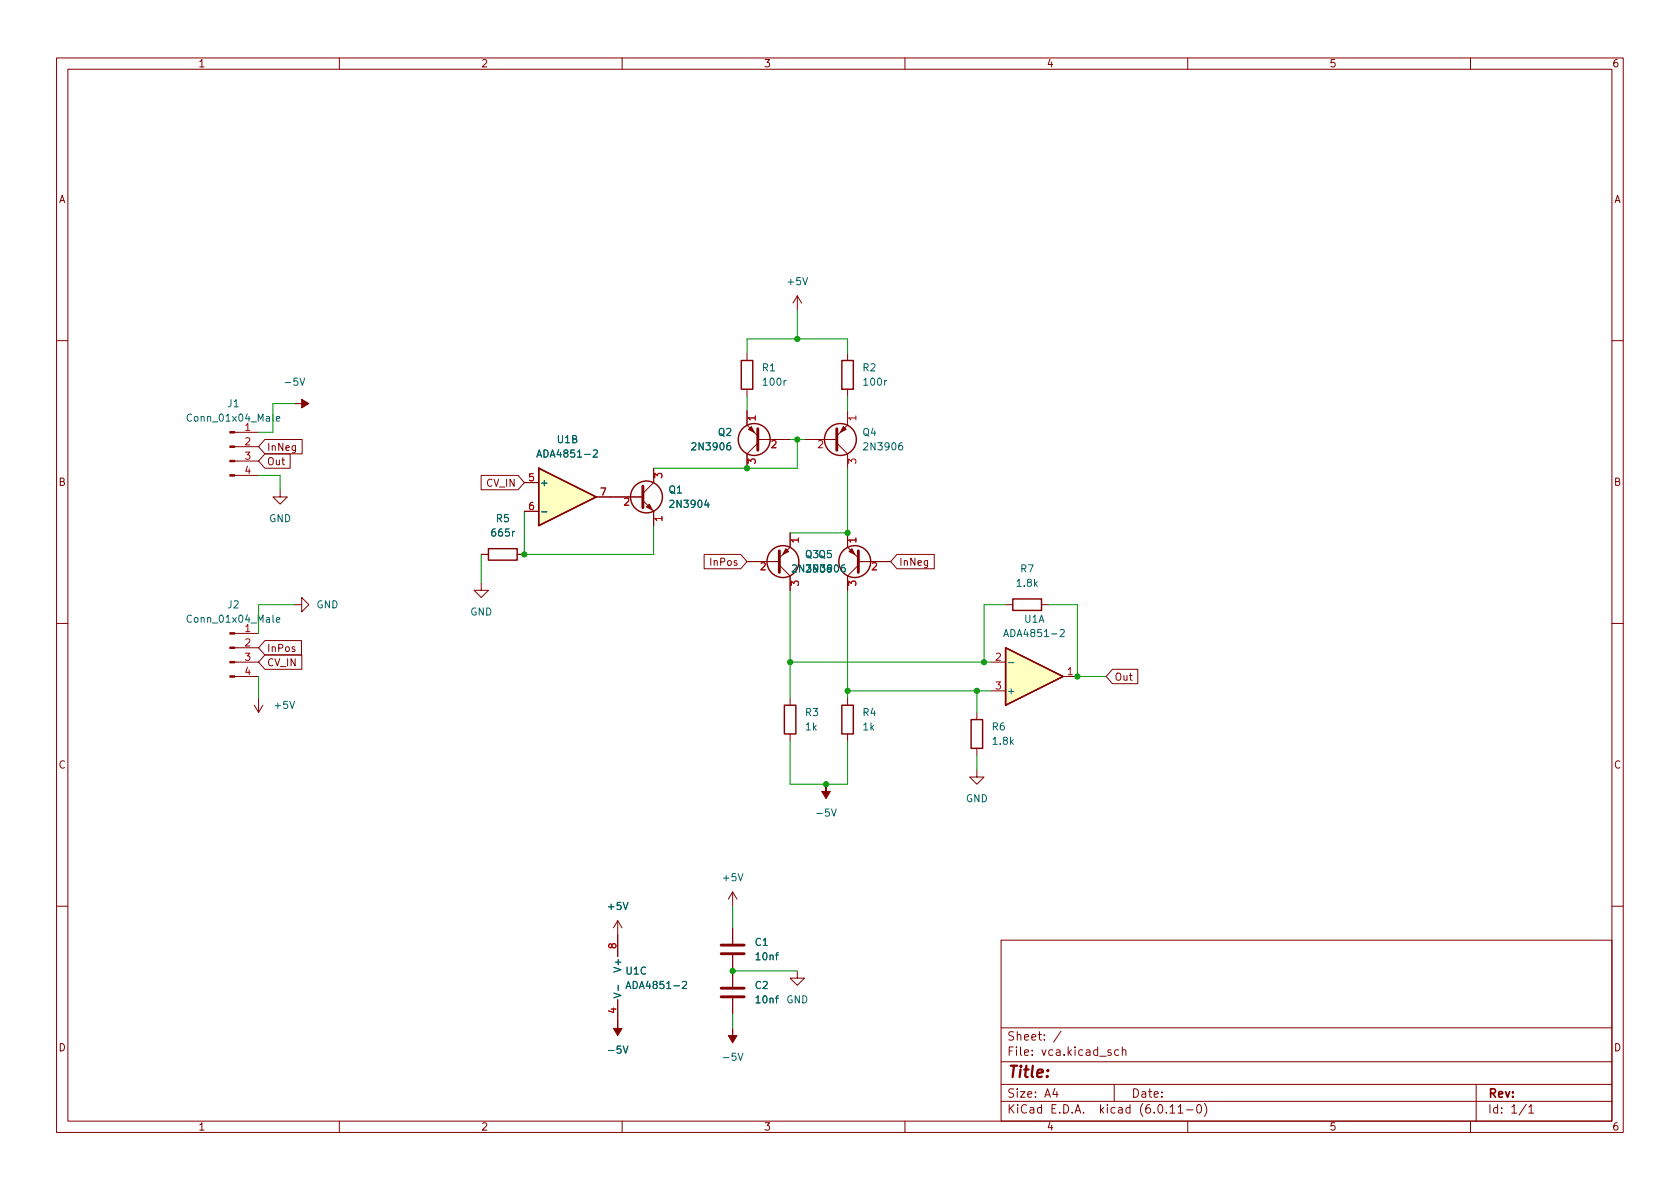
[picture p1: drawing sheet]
<svg xmlns="http://www.w3.org/2000/svg" width="297mm" height="210mm" viewBox="0 0 297 210" stroke-linecap="round" stroke-linejoin="round" font-family="sans-serif">
<g fill="none" stroke="#840000" stroke-width=".18">
<path d="M10 10.2h277v190.1h-277zM12 12.2h273v186.1h-273zM60 10.2v2M110 10.2v2M160 10.2v2M210 10.2v2M260 10.2v2M141 52.3l-.8 1.3M141 52.3v2.6M141 52.3l.7 1.3M10 60.2h2M41.5 79h4.2"/>
<path d="M41.5 76.4h4.2M46.8 77.7h6.6v2.6h-6.6l-1.1-1.3zM132.1 72.6v2.6l1.9 1.9M132.1 62.5v1.2M132.1 68.8v1.3M134 78.4l-1.9 1.9v2.5M134 77.7h5.7M142.2 77.7h5.8M148 78.4l1.9 1.9v2.5M149.9 72.6v2.6l-1.9 1.9M149.9 62.5v1.2M149.9 68.8v1.3"/>
<path d="M285 60.2h2M41.5 84.1h4.2M41.5 81.5h4.2M46.8 80.3h4.5v2.5h-4.5l-1.1-1.3zM49.5 86.6v1.3h1.3l-1.3 1.2-1.2-1.2h1.2M85.1 84.1h6.5l1.1 1.2-1.1 1.3h-6.5zM85.1 98h1.3M91.4 98h1.3M92.7 85.3h2.5M92.7 90.4h2.5M105.4 87.9h8.3M113.7 88.5l1.9 1.9v2.6"/>
<path d="M115.6 82.8v2.5l-1.9 1.9M124.5 98h6.5l1.1 1.3-1.1 1.3h-6.5zM132.1 99.3h5.7M137.8 99.9l1.9 1.9v2.6M139.7 94.2v2.6l-1.9 1.9M149.9 94.2v2.6l1.9 1.9M151.8 99.3h5.7M151.8 99.9l-1.9 1.9v2.6M158.6 98h6.6v2.6h-6.6l-1.1-1.3zM10 110.2h2M41.5 119.6h4.2M41.5 117.1h4.2"/>
<path d="M41.5 114.5h4.2M41.5 112h4.2M46.8 115.8h6.6v2.6h-6.6l-1.1-1.3zM46.8 113.3h6.5v2.5h-6.5l-1.1-1.3zM52.1 106.9h1.2v-1.2l1.3 1.2-1.3 1.3v-1.3M85.1 103.1v1.3h1.3l-1.3 1.3-1.3-1.3h1.3M175.3 117.1h2.5M177.8 106.9h1.3M184.1 106.9h1.3M188 119.6h2.5M196.7 118.4h4.5v2.5h-4.5l-1.1-1.3zM285 110.2h2"/>
<path d="M45 124.7l.7 1.3M45.7 123.4v2.6M46.5 124.7l-.8 1.3M139.7 123.4v1.3M139.7 129.8v1.3M149.9 123.4v1.3M149.9 129.8v1.3M172.7 136.1v1.3h1.3l-1.3 1.3-1.3-1.3h1.3M172.7 126v1.2M172.7 132.3v1.3M175.3 122.2h2.5M129.5 157.7l-.7 1.3"/>
<path d="M129.5 157.7v2.6M129.5 157.7l.8 1.3M10 160.2h2M109.2 162.8v6.4M109.2 176.8v3.8M109.2 162.8l-.7 1.3M109.2 162.8l.8 1.3M129.5 164.1v2.8M129.5 168.9v5.6M129.5 176.5v2.8M141 171.7v1.3h1.2l-1.2 1.2-1.3-1.2h1.3M177 166.3h108v32h-108z"/>
<path d="M285 160.2h2M60 198.3v2M110 198.3v2M160 198.3v2M177 194.8h108M177 191.8h108M177 187.8h108M177 181.8h108M182.5 186.5v.1M182.5 185.7v.1M184.6 183.8v.1M184.6 183v.1"/>
<path d="M187.6 182.4l-1.3 1.9M197 191.8v3M198.4 185.8l.2-.2 .4 .1 .1 .9M198.4 185.1v1.5M210 198.3v2M211.8 195.4l.1-.1a.81 .81 0 0 1 .6 .7 .81 .81 0 0 1-.3 .8h-.1a.81 .81 0 0 1-.6-.6 .81 .81 0 0 1 .3-.8zM212.9 195.1a1.72 1.72 0 0 1 0 2.3M260 198.3v2M261 191.8v6.5M270.3 195.8l.4-.5v1.5M270.3 196.8h.9"/>
</g>
<g fill="none" stroke="#006464" stroke-width=".18">
<path d="M141.9 49.1l.5 1.3 .4-1.3M48.3 73.2v1.1l.1 .2M48.9 74.1l.6-.2-.1-.2-.4-.1-.1 .2v.6h.5M53 66.9l.5 1.2 .4-1.2M104.9 79.7l.5-.1 .2 .3-.8 .9h.8M129.1 78.3l-.4 .1a.86 .86 0 0 0 0 1.2l.5-.2v-.4l-.2-.2h-.4l-.1 .2M139 67.3l-.4 .2M156.8 67.3l-.4 .2M159.5 78.3l-.4 .1a.85 .85 0 0 0 0 1.2l.5-.2v-.4l-.2-.2h-.4l-.1 .2M91 94l-.4 .2M95.8 90.5h.9M124.9 88.4l-.3 .9h.8"/>
<path d="M125.2 88.9v.8M149.3 99.9h-.3a.85 .85 0 0 0 0 1.3l.4-.2 .1-.4-.3-.2h-.3l-.2 .2M48.3 108.8v1.1l.1 .1M48.9 109.6l.6-.1-.1-.2-.4-.1-.1 .2v.6h.5M178.3 117.2h1M187.4 111.4l.5-.1 .3 .4-.8 .9h.8M51.2 124l.5 1.3 .4-1.3M110.2 159.6l.4 1.2 .4-1.2M130.5 154.5l.4 1.3 .5-1.3M147 143.1l.4 1.2 .5-1.2M109.3 174.2v1M120.7 173.7l.5-.2 .2 .4-.8 .9h.8"/>
<path d="M137.1 168.9h.5M137.1 176.5h.5M137.6 168.5l-.3 .1v1.1M137.6 176.1l-.3 .2v1.1M110.2 185l.4 1.2 .4-1.2M130.5 186.2l.4 1.3 .5-1.3"/>
</g>
<path d="M134 75.8v3.8M148 75.8v3.8M113.7 86v3.8M137.8 97.4v3.8M151.8 97.4v3.8M127.5 168.7h4.1M127.5 167.1h4.1M127.5 176.3h4.1M127.5 174.7h4.1" fill="none" stroke="#840000" stroke-width=".51"/>
<g fill="#840000" stroke="#840000" stroke-width=".18">
<path d="M138.9 97l.5 .5-1 .5z"/>
<path d="M114.3 89.7l.5-.6 .5 1.1z"/>
<path d="M146 138.7v1.2h.8l-.8 1.3-.7-1.3h.7z"/>
<path d="M132.3 75.9l.5-.5 .5 1z"/>
<path d="M129.5 181.9v1.2h.8l-.8 1.3-.7-1.3h.7z"/>
<path d="M40.6 83.9h.9v.3h-.9z"/>
<path d="M40.6 81.4h.9v.3h-.9z"/>
<path d="M40.6 78.9h.9v.2h-.9z"/>
<path d="M40.6 76.3h.9v.3h-.9z"/>
<path d="M109.2 180.6v1.3h.8l-.8 1.2-.7-1.2h.7z"/>
<path d="M150.1 97.5l.5-.5 .5 1z"/>
<path d="M149.1 75.4l.5 .5-1 .5z"/>
<path d="M52.1 71.4h1.2v-.8l1.3 .8-1.3 .7v-.7z"/>
<path d="M40.6 119.5h.9v.3h-.9z"/>
<path d="M40.6 117h.9v.2h-.9z"/>
<path d="M40.6 114.4h.9v.3h-.9z"/>
<path d="M40.6 111.9h.9v.2h-.9z"/>
</g>
<g fill="none" stroke="#840000" stroke-width=".25">
<path d="M131.1 63.7h2v5.1h-2zM148.8 63.7h2.1v5.1h-2.1zM86.4 97h5v2.1h-5zM95.2 82.8l10.2 5.1-10.2 5.1zM177.8 114.5l10.2 5.1-10.2 5.1zM179.1 105.9h5v2h-5zM138.7 124.7h2v5.1h-2zM148.8 124.7h2.1v5.1h-2.1zM171.7 127.2h2v5.1h-2z"/>
<circle cx="133.3" cy="77.7" r="2.82"/>
<circle cx="148.6" cy="77.7" r="2.82"/>
<circle cx="114.3" cy="87.9" r="2.82"/>
<circle cx="138.4" cy="99.3" r="2.82"/>
<circle cx="151.1" cy="99.3" r="2.82"/>
</g>
<g fill="none" stroke="#a90000" stroke-width=".18">
<path d="M133.5 73.9h-1.2l.3 .4M136.5 78l.5-.1 .2 .4-.8 .9h.8M144.7 78l.5-.1 .3 .4-.8 .9h.8M151.3 73.9h-1.2l.3 .4M110.4 88.2l.5-.1 .3 .3-.8 .9h.8M115.8 84.5v-.8l.4 .4 .2-.3h.5l.1 .1-.1 .6M117 91.7h-1.2l.3 .4M132.3 82v-.8l.5 .4 .1-.4h.5l.1 .2-.1 .6M134.6 99.6l.5-.1 .2 .4-.8 .9h.8M141.2 95.5h-1.3l.4 .4M150.1 82v-.8l.4 .4 .2-.4h.5l.1 .2-.1 .6M151.3 95.5h-1.2l.3 .4"/>
<path d="M154.3 99.6l.4-.1 .3 .4-.8 .9h.8M139.9 103.5v-.7l.5 .4 .1-.4h.5l.2 .2-.2 .5M150.1 103.5v-.7l.4 .4 .2-.4h.5l.1 .2-.1 .5"/>
</g>
<g fill="#ffffc2" stroke="#ffffc2" stroke-width=".18">
<path d="M95.2 82.8l10.2 5.1-10.2 5.1z"/>
<path d="M177.8 114.5l10.2 5.1-10.2 5.1z"/>
</g>
<g fill="none" stroke="#009600" stroke-width=".18">
<path d="M141 54.9v5M52.1 71.4h-3.8v5h-2.6M132.1 62.5v-2.6h17.8v2.6M132.1 70.1v2.5M139.7 77.7h2.5M141 77.7v5.1h-25.4M149.9 70.1v2.5M45.7 84.1h3.8v2.5M85.1 98v5.1M92.7 90.4v7.6M115.6 93v5h-24.2M149.9 82.8v11.4h-10.2"/>
<path d="M45.7 119.6v3.8M52.1 106.9h-6.4v5.1M139.7 104.4v19M139.7 117.1h35.6M149.9 104.4v19M177.8 106.9h-3.8v10.2M185.4 106.9h5.1v12.7h5.1M139.7 131.1v7.6h10.2v-7.6M149.9 122.2h25.4M172.7 122.2v3.8M172.7 133.6v2.5M129.5 160.3v3.8"/>
<path d="M129.5 179.3v2.6M129.5 171.7h11.5"/>
</g>
<g fill="#009600" stroke="#009600" stroke-width=".18">
<circle cx="132.1" cy="82.8" r=".46"/>
<circle cx="92.7" cy="98" r=".46"/>
<circle cx="149.9" cy="94.2" r=".46"/>
<circle cx="141" cy="77.7" r=".46"/>
<circle cx="139.7" cy="117.1" r=".46"/>
<circle cx="149.9" cy="122.2" r=".46"/>
<circle cx="141" cy="59.9" r=".46"/>
<circle cx="174" cy="117.1" r=".46"/>
<circle cx="190.5" cy="119.6" r=".46"/>
<circle cx="146" cy="138.7" r=".46"/>
<circle cx="172.7" cy="122.2" r=".46"/>
<circle cx="129.5" cy="171.7" r=".46"/>
</g>
<text font-size="2.8" fill="#840000" x="178" y="191.2">Title:</text>
<g font-size="2.1" fill="#840000">
<text x="178" y="184.5">Sheet:</text>
<text x="178" y="187.2">File:</text>
<text x="184.4" y="187.2">vca.kicad_sch</text>
<text x="178" y="197.4">KiCad</text>
<text x="178" y="194.6">Size:</text>
<text x="184.7" y="194.6">A4</text>
<text x="185.7" y="197.4">E.D.A.</text>
<text x="194.6" y="197.4">kicad</text>
<text x="200" y="194.6">Date:</text>
<text x="201.8" y="197.4">(6.0.11-0)</text>
<text x="263" y="194.6">Rev:</text>
<text x="263" y="197.4">Id:</text>
<text x="267.1" y="197.4">1/1</text>
</g>
<g font-size="1.8" fill="#840000">
<text x="35" y="12.3">1</text>
<text x="85" y="12.3">2</text>
<text x="135" y="12.3">3</text>
<text x="185" y="12.3">4</text>
<text x="235" y="12.3">5</text>
<text x="285" y="12.3">6</text>
<text x="10.4" y="36.3">A</text>
<text x="285.4" y="36.3">A</text>
<text x="47.1" y="80.1">InNeg</text>
<text x="47.1" y="82.6">Out</text>
<text x="10.3" y="86.3">B</text>
<text x="85.9" y="86.5">CV_IN</text>
<text x="285.3" y="86.3">B</text>
<text x="125.3" y="100.4">InPos</text>
<text x="158.9" y="100.4">InNeg</text>
<text x="47.1" y="118.2">CV_IN</text>
<text x="47.1" y="115.7">InPos</text>
<text x="197" y="120.7">Out</text>
<text x="10.3" y="136.3">C</text>
<text x="285.3" y="136.3">C</text>
<text x="10.3" y="186.3">D</text>
<text x="285.3" y="186.3">D</text>
<text x="35" y="200.3">1</text>
<text x="85" y="200.3">2</text>
<text x="135" y="200.3">3</text>
<text x="185" y="200.3">4</text>
<text x="235" y="200.3">5</text>
<text x="285" y="200.3">6</text>
</g>
<g font-size="1.8" fill="#006464">
<text x="139" y="50.8">+5V</text>
<text x="50.1" y="68.6">-5V</text>
<text x="134.6" y="66">R1</text>
<text x="134.6" y="68.6">100r</text>
<text x="152.4" y="66">R2</text>
<text x="152.4" y="68.6">100r</text>
<text x="32.8" y="74.9">Conn_01x04_Male</text>
<text x="40.1" y="72.4">J1</text>
<text x="126.8" y="77.5">Q2</text>
<text x="152.4" y="77.5">Q4</text>
<text x="94.7" y="81.3">ADA4851-2</text>
<text x="98.3" y="78.7">U1B</text>
<text x="122" y="80">2N3906</text>
<text x="152.4" y="80">2N3906</text>
<text x="95.4" y="86.4">+</text>
<text x="118.1" y="87.6">Q1</text>
<text x="47.5" y="92.7">GND</text>
<text x="86.6" y="95.3">665r</text>
<text x="87.6" y="92.7">R5</text>
<text x="118.1" y="90.2">2N3904</text>
<text x="139.8" y="101.6">2N3906</text>
<text x="142.2" y="99.1">Q3Q5</text>
<text x="142.2" y="101.6">2N3906</text>
<text x="180.3" y="101.6">R7</text>
<text x="40.1" y="108">J2</text>
<text x="55.9" y="108">GND</text>
<text x="179.5" y="104.1">1.8k</text>
<text x="32.8" y="110.5">Conn_01x04_Male</text>
<text x="83.1" y="109.2">GND</text>
<text x="177.3" y="113">ADA4851-2</text>
<text x="181" y="110.5">U1A</text>
<text x="48.3" y="125.7">+5V</text>
<text x="177.9" y="123.2">+</text>
<text x="142.2" y="127">R3</text>
<text x="142.2" y="129.5">1k</text>
<text x="152.4" y="127">R4</text>
<text x="152.4" y="129.5">1k</text>
<text x="175.3" y="129.5">R6</text>
<text x="175.3" y="132.1">1.8k</text>
<text x="170.7" y="142.2">GND</text>
<text x="144" y="144.8">-5V</text>
<text x="107.2" y="161.3">+5V</text>
<text x="127.5" y="156.2">+5V</text>
<text x="133.4" y="167.6">C1</text>
<text x="110.2" y="172.1" transform="rotate(-90 110.2 172.1)">V+</text>
<text x="110.5" y="172.7">U1C</text>
<text x="133.4" y="170.2">10nf</text>
<text x="110.2" y="176.7" transform="rotate(-90 110.2 176.7)">V-</text>
<text x="110.5" y="175.3">ADA4851-2</text>
<text x="133.4" y="175.3">C2</text>
<text x="133.4" y="177.8">10nf</text>
<text x="139" y="177.8">GND</text>
<text x="107.2" y="186.7">-5V</text>
<text x="127.5" y="188">-5V</text>
</g>
<g font-size="1.8" fill="#a90000">
<text x="43.1" y="76.2">1</text>
<text x="134.4" y="74.6" transform="rotate(-90 134.4 74.6)">1</text>
<text x="152.2" y="74.6" transform="rotate(-90 152.2 74.6)">1</text>
<text x="43.1" y="78.7">2</text>
<text x="43.1" y="81.3">3</text>
<text x="43.1" y="83.8">4</text>
<text x="93.3" y="85.1">5</text>
<text x="106" y="87.6">7</text>
<text x="93.3" y="90.2">6</text>
<text x="117.9" y="92.4" transform="rotate(-90 117.9 92.4)">1</text>
<text x="142" y="96.2" transform="rotate(-90 142 96.2)">1</text>
<text x="152.2" y="96.2" transform="rotate(-90 152.2 96.2)">1</text>
<text x="43.1" y="111.8">1</text>
<text x="43.1" y="114.3">2</text>
<text x="43.1" y="116.8">3</text>
<text x="43.1" y="119.4">4</text>
<text x="175.8" y="116.8">2</text>
<text x="188.5" y="119.4">1</text>
<text x="175.8" y="121.9">3</text>
<text x="109" y="167.9" transform="rotate(-90 109 167.9)">8</text>
<text x="109" y="179.4" transform="rotate(-90 109 179.4)">4</text>
</g>
</svg>
